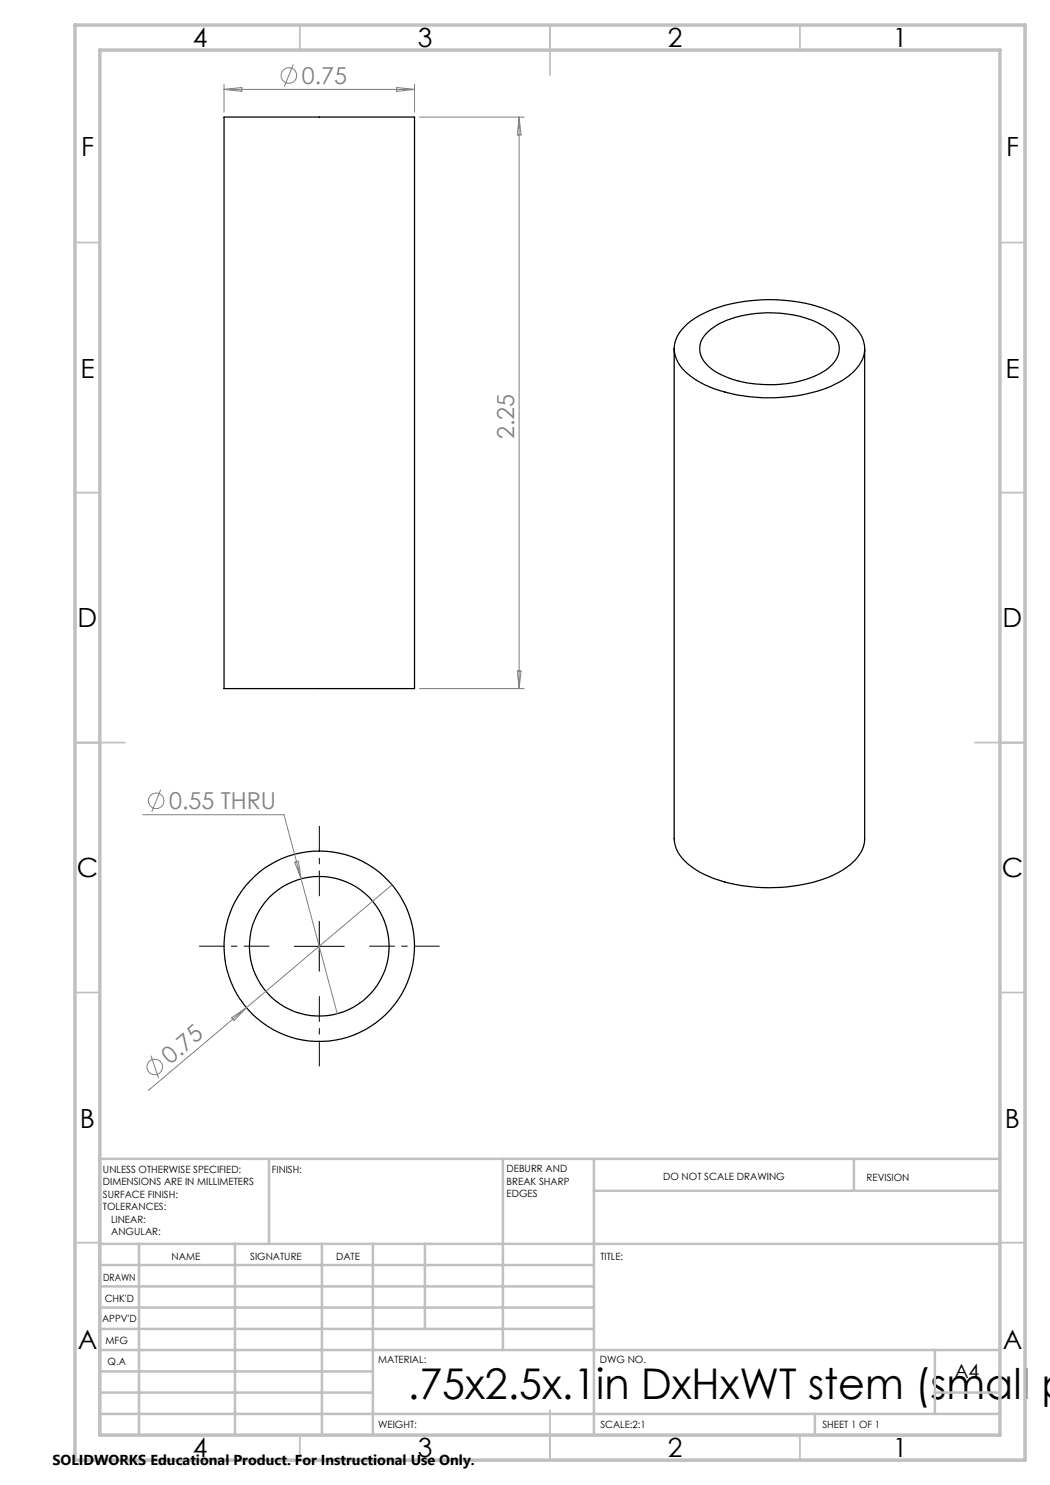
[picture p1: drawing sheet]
<svg xmlns="http://www.w3.org/2000/svg" width="210mm" height="297mm" viewBox="0 0 210 297" stroke-linecap="round" stroke-linejoin="round" font-family="sans-serif">
<g fill="none" stroke="#000" stroke-width=".25">
<path d="M44.8 23.4h38.1v114.3h-38.1zM134.8 69.7v98a7.2 7.2 0 0 0 3.5 5.7 26.1 26.1 0 0 0 14.1 4.1 30.6 30.6 0 0 0 16-3.4 8.3 8.3 0 0 0 4.5-6.1v-98.3M137.5 64.7a23.5 23.5 0 0 1 13.4-4.6 29.3 29.3 0 0 1 18.2 3.7 7.3 7.3 0 0 1 3.8 6.3 8.3 8.3 0 0 1-4.5 6 31.4 31.4 0 0 1-19.8 3.1 20.9 20.9 0 0 1-11.6-4.9 5.8 5.8 0 0 1-.1-9zM141.7 66.3a17.7 17.7 0 0 1 10.7-3.7 20.1 20.1 0 0 1 13.3 3.3 4.5 4.5 0 0 1 .1 7.6 19.2 19.2 0 0 1-12 3.4 19.9 19.9 0 0 1-11.4-3 5 5 0 0 1-2.4-4.9 4.8 4.8 0 0 1 1.7-2.7z"/>
<circle cx="63.8" cy="189.3" r="14"/>
<circle cx="63.9" cy="189.3" r="19.1"/>
</g>
<g fill="none" stroke="#808080" stroke-width=".2">
<path d="M44.8 16.9v5.5M44.8 17.9h38.1M44.8 17.9l3.6-.4v.8zM58.7 12.9l-1.8 4.4M79.3 17.5l3.6 .4-3.6 .4zM82.9 16.9v5.5M83.9 23.4h20.9M103.8 23.4v114.3M103.8 23.4l.4 3.6h-.7zM83.9 137.7h20.9M103.5 134.2h.7l-.4 3.5zM32.1 157.9l-1.8 4.5"/>
<path d="M28.5 162.9h28.3l10.7 39.8M58.9 172.4l.8-.2 .5 3.6zM78.4 176.9l-48.7 41.2M30.2 211.1l1.5 4.5M46.3 203.5l3-2-2.5 2.6z"/>
<circle cx="57.8" cy="15.1" r="1.55"/>
<circle cx="31.2" cy="160.2" r="1.56"/>
<circle cx="31" cy="213.4" r="1.55"/>
</g>
<path d="M63.9 179.2v-14M53.9 189.2h-14.1M63.9 199.2v14.1M73.9 189.2h14" fill="none" stroke="#000" stroke-width=".2" stroke-dasharray="15.2 1.3 1.3 1.3" stroke-dashoffset="10.1" stroke-linecap="butt"/>
<path d="M58.8 189.3h10.1M63.9 184.3v9.9" fill="none" stroke="#000" stroke-width=".2"/>
<g fill="none" stroke="#c0c0c0" stroke-width=".35">
<path d="M60 5v5M110 5v10M160 5v5M15 48.5h5M200 48.5h5M15 98.5h5M200 98.5h5M15 148.5h10M195 148.5h10M15 198.5h5M200 198.5h5M15 248.5h5"/>
<path d="M200 248.5h5M60 287v5M110 282v10M160 287v5"/>
</g>
<g fill="none" stroke="#c0c0c0" stroke-width=".5">
<path d="M53.8 231.8v17M100.6 231.8v38.2M118.8 231.8v55.2M118.8 238.2h81.2M170.8 231.8v6.4M200 231.8h-180v55.2M20 248.8h180M20 257.3h98.8M20 253h98.8M27.8 248.8v38.2M47 248.8v38.2M64.4 248.8v38.2"/>
<path d="M74.6 248.8v38.2M85 248.8v17M20 265.8h98.8M20 261.5h98.8M20 278.5h54.6M20 274.3h54.6M20 270h180M187 278.5h13M187 270v12.8M20 282.8h180M163 282.8v4.2"/>
</g>
<path d="M15 5h190v287h-190zM20 10h180v277h-180z" fill="none" stroke="#c0c0c0" stroke-width=".7"/>
<text font-size="8.5" x="81.6" y="279.7">.75x2.5x.1in DxHxWT stem (small p</text>
<g font-size="5.3">
<text x="38.5" y="9.5">4</text>
<text x="83.5" y="9.5">3</text>
<text x="133.5" y="9.5">2</text>
<text x="178.5" y="9.5">1</text>
<text x="16.2" y="31.3">F</text>
<text x="201.2" y="31.3">F</text>
<text x="16.1" y="75.5">E</text>
<text x="201.1" y="75.5">E</text>
<text x="15.5" y="125.5">D</text>
<text x="200.5" y="125.5">D</text>
<text x="15.4" y="175.5">C</text>
<text x="200.4" y="175.5">C</text>
<text x="16" y="225.5">B</text>
<text x="201" y="225.5">B</text>
<text x="15.5" y="269.8">A</text>
<text x="200.5" y="269.8">A</text>
<text x="38.5" y="291.5">4</text>
<text x="83.5" y="291.5">3</text>
<text x="133.5" y="291.5">2</text>
<text x="178.5" y="291.5">1</text>
</g>
<g font-size="4.7" fill="#808080">
<text x="60.4" y="16.8">0.75</text>
<text x="102.8" y="87.8" transform="rotate(-90 102.8 87.8)">2.25</text>
<text x="33.8" y="161.9">0.55 THRU</text>
<text x="34" y="213" transform="rotate(-40 34 213)">0.75</text>
</g>
<text font-size="3.9" x="190.9" y="275.5">A4</text>
<text font-size="2.9" x="10.5" y="292.9">SOLIDWORKS Educational Product. For Instructional Use Only.</text>
<g font-size="2">
<text x="20.6" y="234.6">UNLESS OTHERWISE SPECIFIED:</text>
<text x="20.6" y="237.1">DIMENSIONS ARE IN MILLIMETERS</text>
<text x="20.6" y="239.6">SURFACE FINISH:</text>
<text x="54.4" y="234.6">FINISH:</text>
<text x="101.3" y="234.5">DEBURR AND</text>
<text x="101.3" y="237">BREAK SHARP</text>
<text x="101.3" y="239.5">EDGES</text>
<text x="132.6" y="236">DO NOT SCALE DRAWING</text>
<text x="173.3" y="236.2">REVISION</text>
<text x="20.6" y="242.1">TOLERANCES:</text>
<text x="22.2" y="244.6">LINEAR:</text>
<text x="22.2" y="247.1">ANGULAR:</text>
<text x="34.3" y="252">NAME</text>
<text x="50" y="251.9">SIGNATURE</text>
<text x="67.2" y="251.9">DATE</text>
<text x="120.1" y="251.9">TITLE:</text>
<text x="20.6" y="256.1">DRAWN</text>
<text x="20.9" y="260.3">CHK'D</text>
<text x="20.4" y="264.4">APPV'D</text>
<text x="21.1" y="268.8">MFG</text>
<text x="21.5" y="273">Q.A</text>
<text x="75.6" y="272.5">MATERIAL:</text>
<text x="120" y="272.5">DWG NO.</text>
<text x="75.6" y="285.5">WEIGHT:</text>
<text x="120.1" y="285.6">SCALE:2:1</text>
<text x="164.5" y="285.6">SHEET 1 OF 1</text>
</g>
</svg>
